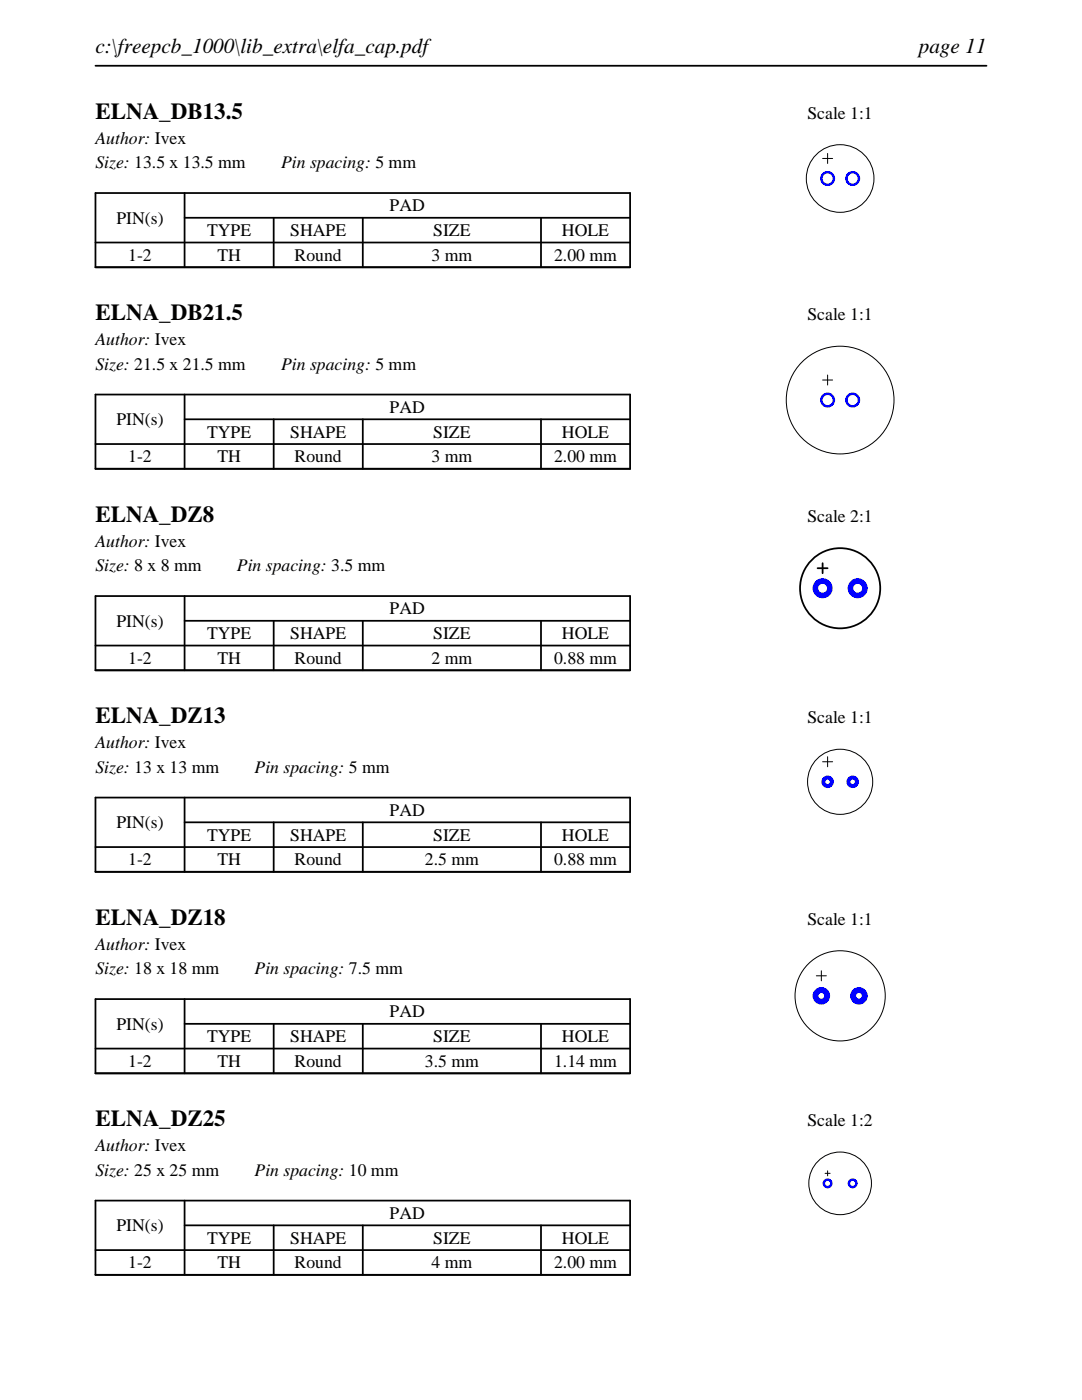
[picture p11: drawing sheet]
<svg xmlns="http://www.w3.org/2000/svg" width="216mm" height="279mm" viewBox="0 0 216 279" stroke-linecap="round" stroke-linejoin="round" font-family="sans-serif">
<path d="M19 13.1h177.8M19 38.5h106.7v14.8h-106.7zM36.8 38.5v14.8M19 48.4h106.7M36.8 43.5h88.9M54.6 43.5v9.8M72.4 43.5v9.8M107.9 43.5v9.8" fill="none" stroke="#000" stroke-width=".35"/>
<g fill="none" stroke="#000" stroke-width=".2">
<path d="M164.1 31.6h2zM165.1 30.6v2z"/>
<circle cx="167.6" cy="35.6" r="6.8"/>
</g>
<g fill="#00f">
<path d="M163.6 35.6a1.5 1.5 0 0 0 3 0 1.5 1.5 0 0 0-3 0zM164.1 35.6a1 1 0 0 1 2 0 1 1 0 0 1-2 0z"/>
<path d="M168.6 35.6a1.5 1.5 0 0 0 3 0 1.5 1.5 0 0 0-3 0zM169.1 35.6a1 1 0 0 1 2 0 1 1 0 0 1-2 0z"/>
</g>
<path d="M19 78.7h106.7v14.9h-106.7zM36.8 78.7v14.9M19 88.6h106.7M36.8 83.7h88.9M54.6 83.7v9.9M72.4 83.7v9.9M107.9 83.7v9.9" fill="none" stroke="#000" stroke-width=".35"/>
<g fill="none" stroke="#000" stroke-width=".2">
<path d="M164.1 75.8h2zM165.1 74.8v2z"/>
<circle cx="167.6" cy="79.8" r="10.8"/>
</g>
<g fill="#00f">
<path d="M163.6 79.8a1.5 1.5 0 0 0 3 0 1.5 1.5 0 0 0-3 0zM164.1 79.8a1 1 0 0 1 2 0 1 1 0 0 1-2 0z"/>
<path d="M168.6 79.8a1.5 1.5 0 0 0 3 0 1.5 1.5 0 0 0-3 0zM169.1 79.8a1 1 0 0 1 2 0 1 1 0 0 1-2 0z"/>
</g>
<path d="M19 119h106.7v14.8h-106.7zM36.8 119v14.8M19 128.8h106.7M36.8 123.9h88.9M54.6 123.9v9.9M72.4 123.9v9.9M107.9 123.9v9.9" fill="none" stroke="#000" stroke-width=".35"/>
<g fill="none" stroke="#000" stroke-width=".36">
<path d="M163.1 113.4h2zM164.1 112.4v2z"/>
<circle cx="167.6" cy="117.4" r="8"/>
</g>
<g fill="#00f">
<path d="M162.1 117.4a2 2 0 0 0 4 0 2 2 0 0 0-4 0zM163.3 117.4a.89 .89 0 0 1 1.7 0 .89 .89 0 0 1-1.7 0z"/>
<path d="M169.1 117.4a2 2 0 0 0 4 0 2 2 0 0 0-4 0zM170.3 117.4a.89 .89 0 0 1 1.7 0 .89 .89 0 0 1-1.7 0z"/>
</g>
<path d="M19 159.2h106.7v14.8h-106.7zM36.8 159.2v14.8M19 169.1h106.7M36.8 164.1h88.9M54.6 164.1v9.9M72.4 164.1v9.9M107.9 164.1v9.9" fill="none" stroke="#000" stroke-width=".35"/>
<g fill="none" stroke="#000" stroke-width=".2">
<path d="M164.1 152h2zM165.1 151v2z"/>
<circle cx="167.6" cy="156" r="6.5"/>
</g>
<g fill="#00f">
<path d="M163.9 156a1.25 1.25 0 0 0 2.5 0 1.25 1.25 0 0 0-2.5 0zM164.7 156a.45 .45 0 0 1 .9 0 .45 .45 0 0 1-.9 0z"/>
<path d="M168.9 156a1.25 1.25 0 0 0 2.5 0 1.25 1.25 0 0 0-2.5 0zM169.7 156a.45 .45 0 0 1 .9 0 .45 .45 0 0 1-.9 0z"/>
</g>
<path d="M19 199.4h106.7v14.8h-106.7zM36.8 199.4v14.8M19 209.3h106.7M36.8 204.3h88.9M54.6 204.3v9.9M72.4 204.3v9.9M107.9 204.3v9.9" fill="none" stroke="#000" stroke-width=".35"/>
<g fill="none" stroke="#000" stroke-width=".2">
<path d="M162.9 194.7h2zM163.9 193.7v2z"/>
<circle cx="167.6" cy="198.7" r="9"/>
</g>
<g fill="#00f">
<path d="M162.1 198.7a1.75 1.75 0 0 0 3.5 0 1.75 1.75 0 0 0-3.5 0zM163.3 198.7a.6 .6 0 0 1 1.2 0 .6 .6 0 0 1-1.2 0z"/>
<path d="M169.6 198.7a1.75 1.75 0 0 0 3.5 0 1.75 1.75 0 0 0-3.5 0zM170.8 198.7a.6 .6 0 0 1 1.2 0 .6 .6 0 0 1-1.2 0z"/>
</g>
<path d="M19 239.6h106.7v14.8h-106.7zM36.8 239.6v14.8M19 249.5h106.7M36.8 244.5h88.9M54.6 244.5v9.9M72.4 244.5v9.9M107.9 244.5v9.9" fill="none" stroke="#000" stroke-width=".35"/>
<g fill="none" stroke="#000" stroke-width=".2">
<path d="M164.6 234.2h1zM165.1 233.7v1z"/>
<circle cx="167.6" cy="236.2" r="6.3"/>
</g>
<g fill="#00f">
<path d="M164.1 236.2a1 1 0 0 0 2 0 1 1 0 0 0-2 0zM164.6 236.2a.5 .5 0 0 1 1 0 .5 .5 0 0 1-1 0z"/>
<path d="M169.1 236.2a1 1 0 0 0 2 0 1 1 0 0 0-2 0zM169.6 236.2a.5 .5 0 0 1 1 0 .5 .5 0 0 1-1 0z"/>
</g>
<g font-size="4.6">
<text x="19" y="23.7">ELNA_DB13.5</text>
<text x="19" y="63.9">ELNA_DB21.5</text>
<text x="19" y="104.1">ELNA_DZ8</text>
<text x="19" y="144.4">ELNA_DZ13</text>
<text x="19" y="184.6">ELNA_DZ18</text>
<text x="19" y="224.8">ELNA_DZ25</text>
</g>
<g font-size="4.2">
<text x="19" y="10.6">c:\freepcb_1000\lib_extra\elfa_cap.pdf</text>
<text x="183.3" y="10.6">page 11</text>
</g>
<g font-size="3.5">
<text x="161.1" y="23.7">Scale 1:1</text>
<text x="19" y="28.6">Author: Ivex</text>
<text x="19" y="33.6">Size: 13.5 x 13.5 mm</text>
<text x="56.1" y="33.6">Pin spacing: 5 mm</text>
<text x="23.2" y="44.6">PIN(s)</text>
<text x="41.3" y="47.1">TYPE</text>
<text x="57.9" y="47.1">SHAPE</text>
<text x="77.8" y="42.2">PAD</text>
<text x="86.4" y="47.1">SIZE</text>
<text x="112.1" y="47.1">HOLE</text>
<text x="25.6" y="52.1">1-2</text>
<text x="43.4" y="52.1">TH</text>
<text x="58.8" y="52.1">Round</text>
<text x="86.1" y="52.1">3 mm</text>
<text x="110.6" y="52.1">2.00 mm</text>
<text x="161.1" y="63.9">Scale 1:1</text>
<text x="19" y="68.9">Author: Ivex</text>
<text x="19" y="73.8">Size: 21.5 x 21.5 mm</text>
<text x="56.1" y="73.8">Pin spacing: 5 mm</text>
<text x="77.8" y="82.4">PAD</text>
<text x="23.2" y="84.8">PIN(s)</text>
<text x="41.3" y="87.3">TYPE</text>
<text x="57.9" y="87.3">SHAPE</text>
<text x="86.4" y="87.3">SIZE</text>
<text x="112.1" y="87.3">HOLE</text>
<text x="25.6" y="92.3">1-2</text>
<text x="43.4" y="92.3">TH</text>
<text x="58.8" y="92.3">Round</text>
<text x="86.1" y="92.3">3 mm</text>
<text x="110.6" y="92.3">2.00 mm</text>
<text x="161.1" y="104.1">Scale 2:1</text>
<text x="19" y="109.1">Author: Ivex</text>
<text x="19" y="114">Size: 8 x 8 mm</text>
<text x="47.3" y="114">Pin spacing: 3.5 mm</text>
<text x="23.2" y="125.1">PIN(s)</text>
<text x="77.8" y="122.6">PAD</text>
<text x="41.3" y="127.6">TYPE</text>
<text x="57.9" y="127.6">SHAPE</text>
<text x="86.4" y="127.6">SIZE</text>
<text x="112.1" y="127.6">HOLE</text>
<text x="25.6" y="132.5">1-2</text>
<text x="43.4" y="132.5">TH</text>
<text x="58.8" y="132.5">Round</text>
<text x="86.1" y="132.5">2 mm</text>
<text x="110.6" y="132.5">0.88 mm</text>
<text x="19" y="149.3">Author: Ivex</text>
<text x="161.1" y="144.4">Scale 1:1</text>
<text x="19" y="154.2">Size: 13 x 13 mm</text>
<text x="50.8" y="154.2">Pin spacing: 5 mm</text>
<text x="23.2" y="165.3">PIN(s)</text>
<text x="41.3" y="167.8">TYPE</text>
<text x="57.9" y="167.8">SHAPE</text>
<text x="77.8" y="162.8">PAD</text>
<text x="86.4" y="167.8">SIZE</text>
<text x="112.1" y="167.8">HOLE</text>
<text x="25.6" y="172.7">1-2</text>
<text x="43.4" y="172.7">TH</text>
<text x="58.8" y="172.7">Round</text>
<text x="84.8" y="172.7">2.5 mm</text>
<text x="110.6" y="172.7">0.88 mm</text>
<text x="161.1" y="184.6">Scale 1:1</text>
<text x="19" y="189.5">Author: Ivex</text>
<text x="19" y="194.5">Size: 18 x 18 mm</text>
<text x="50.8" y="194.5">Pin spacing: 7.5 mm</text>
<text x="77.8" y="203.1">PAD</text>
<text x="23.2" y="205.5">PIN(s)</text>
<text x="41.3" y="208">TYPE</text>
<text x="57.9" y="208">SHAPE</text>
<text x="86.4" y="208">SIZE</text>
<text x="112.1" y="208">HOLE</text>
<text x="25.6" y="212.9">1-2</text>
<text x="43.4" y="212.9">TH</text>
<text x="58.8" y="212.9">Round</text>
<text x="84.8" y="212.9">3.5 mm</text>
<text x="110.6" y="212.9">1.14 mm</text>
<text x="161.1" y="224.8">Scale 1:2</text>
<text x="19" y="229.7">Author: Ivex</text>
<text x="19" y="234.7">Size: 25 x 25 mm</text>
<text x="50.8" y="234.7">Pin spacing: 10 mm</text>
<text x="23.2" y="245.7">PIN(s)</text>
<text x="77.8" y="243.3">PAD</text>
<text x="41.3" y="248.2">TYPE</text>
<text x="57.9" y="248.2">SHAPE</text>
<text x="86.4" y="248.2">SIZE</text>
<text x="112.1" y="248.2">HOLE</text>
<text x="25.6" y="253.2">1-2</text>
<text x="43.4" y="253.2">TH</text>
<text x="58.8" y="253.2">Round</text>
<text x="86.1" y="253.2">4 mm</text>
<text x="110.6" y="253.2">2.00 mm</text>
</g>
</svg>
